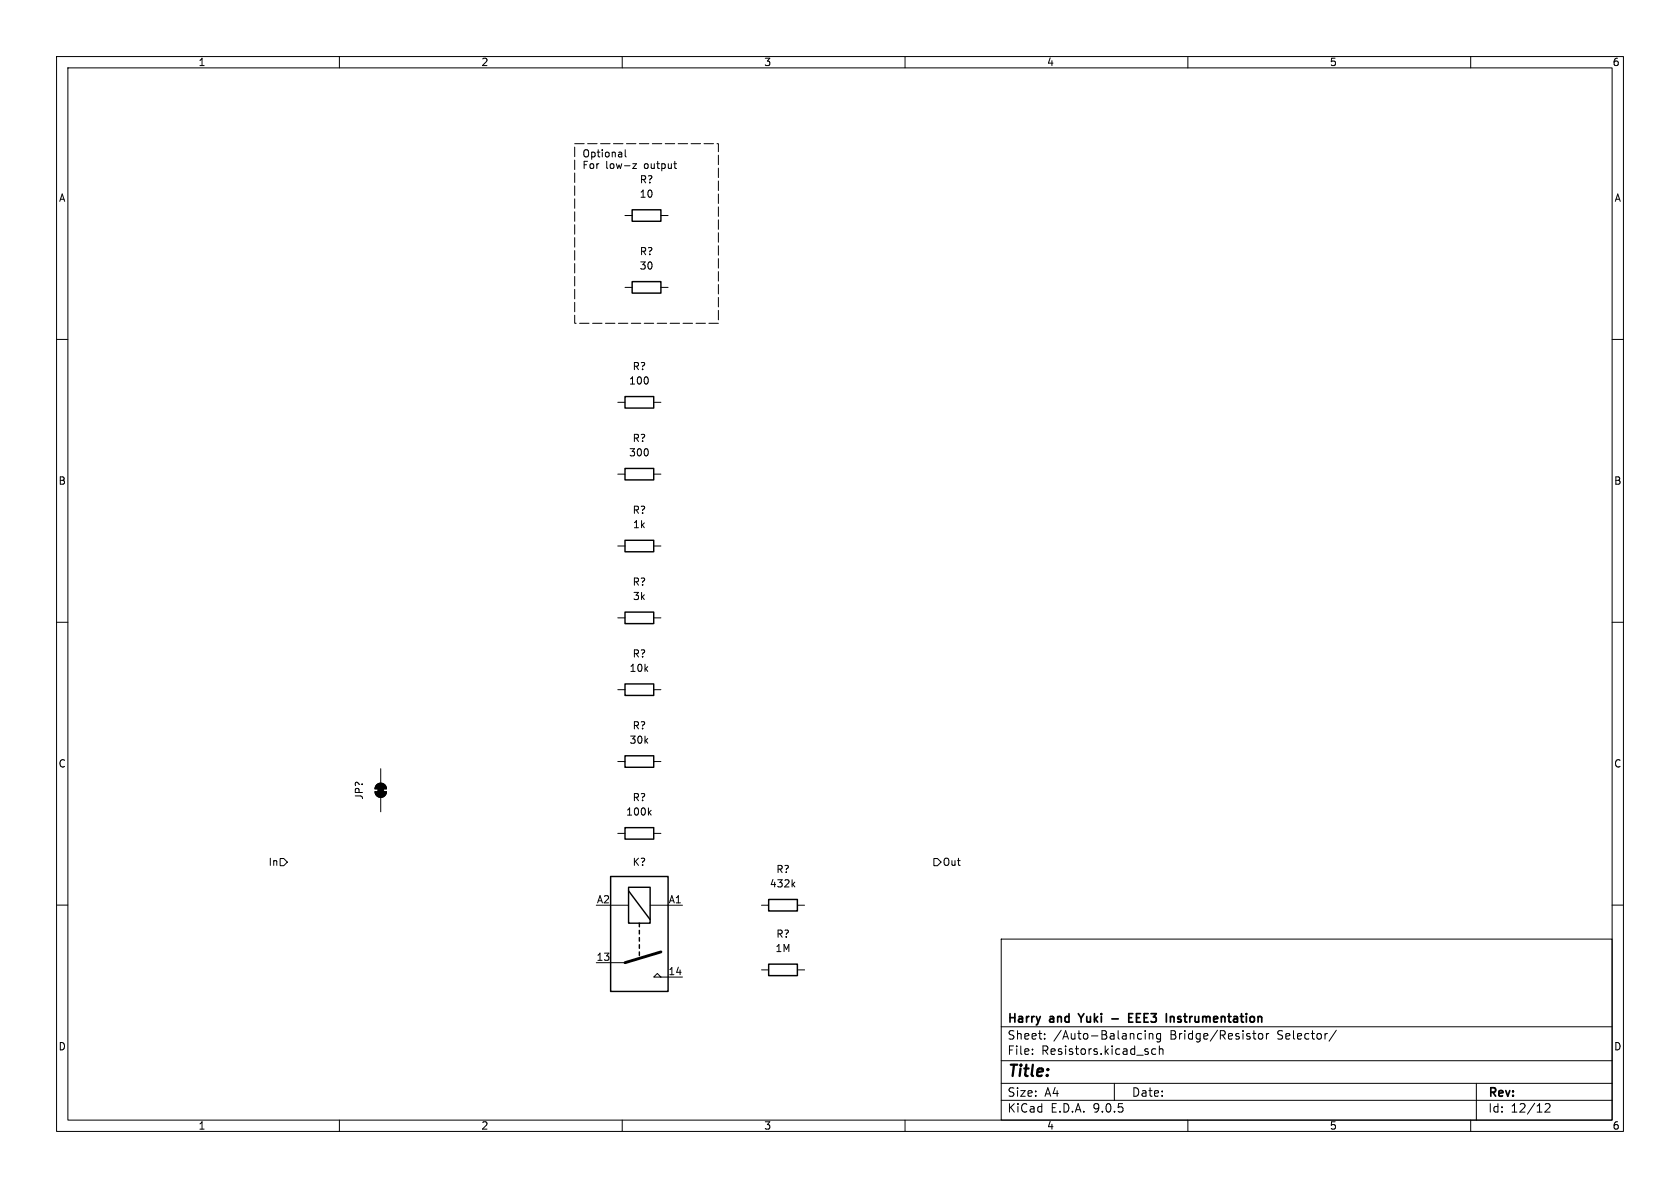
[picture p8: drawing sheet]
<svg xmlns="http://www.w3.org/2000/svg" width="297mm" height="210mm" viewBox="0 0 297 210" stroke-linecap="round" stroke-linejoin="round" font-family="sans-serif">
<g fill="none" stroke="#000" stroke-width=".18">
<path d="M10 10h277v190h-277zM12 12h273v186h-273zM60 10v2M110 10v2M160 10v2M210 10v2M260 10v2M110.5 38.1h1.3M110.5 26.5v1.1l.2 .1M111.9 28.9h.6l-.6 .9h.6M116.8 38.1h1.3M119.1 28.9h.5"/>
<path d="M119.4 29.7l.2 .1M110.5 50.8h1.3M116.8 50.8h1.3M10 60h2M109.2 71.1h1.3M115.6 71.1h1.2M285 60h2M109.2 83.8h1.3M109.2 96.5h1.3M115.6 83.8h1.2M115.6 96.5h1.2M10 110h2"/>
<path d="M109.2 109.2h1.3M115.6 109.2h1.2M285 110h2M66.3 140h2a1.02 1.02 0 0 1-1 1 1.02 1.02 0 0 1-1-1zM66.6 138.7a1.02 1.02 0 0 1 1.1-.2 1.02 1.02 0 0 1 .6 .9h-2zM67.3 135.9v2.5M109.2 134.6h1.3M109.2 121.9h1.3M115.6 134.6h1.2M115.6 121.9h1.2M49.5 151.8h.7l.6 .6-.6 .6h-.7zM67.3 141v2.5"/>
<path d="M109.2 147.3h1.3M114.8 143.6l.3 .5M115.1 143.2l-.5 .5M115.6 147.3h1.2M140.2 156.3l.3 .5M140.5 155.9l-.5 .5M165.1 151.8h.6l.7 .6-.7 .6h-.6zM10 160h2M105.4 170.2h5.1M107.9 160h3.2M114.9 160h5.7M116.8 172.7l-.6-.6-.6 .6h5"/>
<path d="M134.6 160h1.3M134.6 171.5h1.3M141 160h1.2M141 171.5h1.2M177 166h108v32h-108zM285 160h2M60 198v2M110 198v2M160 198v2M177 194.5h108M177 191.5h108M177 187.5h108"/>
<path d="M177 181.5h108M182.5 186.3v.1M182.5 185.5v.1M184.7 183.6v.1M184.7 182.8v.1M197 191.5v3M201.4 182.7l.4 .1M201.8 183.6l-.4 .1M202.5 182.2v.1M202.5 182.7v1M203.2 182.8l.2-.1 .3 .1 .1 .9M203.2 182.7v1"/>
<path d="M204.3 185.5l-.4-.1-.3 .3v.4l.1 .2h.6M205 185.5l.2-.1 .3 .1 .1 .9M205 184.9v1.5M205.2 182.8l-.5-.1-.2 .3v.4l.1 .2h.6M205.2 182.7v1.2l-.3 .3-.4-.1M210 198v2M221.5 182.7h.5M221.9 183.7h.1M222.5 182.8l.2-.1 .5 .1v.6l-.1 .2-.4 .1-.2-.1zM223.9 182.7v1M224.3 182.7l-.3 .1-.1 .2M236.2 182.1l-1.2 2"/>
<path d="M260 198v2M261 191.5v6.5M273.2 195.2l.5-.1 .3 .1v.3l-.9 1.1h.9"/>
</g>
<path d="M190.6 179.2l.5 .8M199.6 179.9h.5M200.3 179.2h-.7v1.5h.7M207.3 179.7l.3 .2v.8M196.6 180.1h1.1" fill="none" stroke="#000" stroke-width=".3"/>
<g fill="none" stroke="#000" stroke-width=".25">
<path d="M111.8 37.1h5v2h-5zM111.8 49.8h5v2h-5zM110.5 70.1h5.1v2h-5.1zM110.5 82.8h5.1v2h-5.1zM110.5 95.5h5.1v2h-5.1zM110.5 108.2h5.1v2h-5.1zM110.5 133.6h5.1v2h-5.1zM110.5 120.9h5.1v2h-5.1zM107.9 154.9h10.2v20.4h-10.2zM110.5 146.3h5.1v2h-5.1zM111.1 156.8h3.8v6.4h-3.8zM111.1 157.5l3.8 5.1"/>
<path d="M135.9 159h5.1v2h-5.1zM113 163.2v.6M113 164.5v.6M113 165.7v.7M113 167v.6M113 168.3v.6M135.9 170.4h5.1v2.1h-5.1z"/>
</g>
<path d="M116.8 168.3l-6.3 1.9" fill="none" stroke="#000" stroke-width=".51"/>
<path d="M66.3 140h2a1.02 1.02 0 0 1-1 1 1.02 1.02 0 0 1-1-1zM66.6 138.7a1.02 1.02 0 0 1 1.1-.2 1.02 1.02 0 0 1 .6 .9h-2zM66.8 139.2h1v1h-1z" fill="#000" stroke="#000" stroke-width=".18"/>
<path d="M101.6 25.4h25.4v31.8h-25.4z" fill="none" stroke="#000" stroke-width=".18" stroke-dasharray="1.7 .6"/>
<text font-size="2.8" x="178" y="190.9">Title:</text>
<g font-size="2.1">
<text x="178" y="184">Sheet:</text>
<text x="178" y="181.2">Harry</text>
<text x="185.7" y="181.2">and</text>
<text x="186.2" y="184">/Auto-Balancing</text>
<text x="191.5" y="181.2">Yuki</text>
<text x="201.4" y="181.2">EEE3</text>
<text x="206.9" y="184">Bridge/Resistor</text>
<text x="208.6" y="181.2">Instrumentation</text>
<text x="226" y="184">Selector/</text>
<text x="178" y="186.7">File:</text>
<text x="184.1" y="186.7">Resistors.kicad_sch</text>
<text x="178" y="196.9">KiCad</text>
<text x="178" y="194.1">Size:</text>
<text x="184.7" y="194.1">A4</text>
<text x="185.7" y="196.9">E.D.A.</text>
<text x="193.3" y="196.9">9.0.5</text>
<text x="200" y="194.1">Date:</text>
<text x="263" y="194.3">Rev:</text>
<text x="263" y="196.9">Id:</text>
<text x="267.1" y="196.9">12/12</text>
</g>
<g font-size="1.8">
<text x="35" y="11.9">1</text>
<text x="85" y="11.9">2</text>
<text x="135" y="11.9">3</text>
<text x="185" y="11.9">4</text>
<text x="235" y="11.9">5</text>
<text x="285" y="11.9">6</text>
<text x="102.9" y="28.1">Optional</text>
<text x="10.3" y="35.9">A</text>
<text x="102.9" y="30.2">For</text>
<text x="107.1" y="30.2">low-z</text>
<text x="113" y="35.2">10</text>
<text x="113" y="32.6">R?</text>
<text x="114" y="30.2">output</text>
<text x="285.3" y="35.9">A</text>
<text x="113" y="47.9">30</text>
<text x="113" y="45.3">R?</text>
<text x="111.7" y="65.6">R?</text>
<text x="111.1" y="68.2">100</text>
<text x="111.1" y="80.9">300</text>
<text x="111.7" y="78.3">R?</text>
<text x="10.3" y="85.9">B</text>
<text x="285.3" y="85.9">B</text>
<text x="111.7" y="91">R?</text>
<text x="111.8" y="93.6">1k</text>
<text x="111.7" y="103.7">R?</text>
<text x="111.8" y="106.3">3k</text>
<text x="111.2" y="119">10k</text>
<text x="111.7" y="116.4">R?</text>
<text x="111.2" y="131.7">30k</text>
<text x="111.7" y="129.1">R?</text>
<text x="10.3" y="135.9">C</text>
<text x="285.3" y="135.9">C</text>
<text x="64.4" y="141.5" transform="rotate(-90 64.4 141.5)">JP?</text>
<text x="111.7" y="141.8">R?</text>
<text x="110.6" y="144.4">100k</text>
<text x="47.4" y="153.3">In</text>
<text x="111.7" y="153.3">K?</text>
<text x="137.1" y="154.5">R?</text>
<text x="166.6" y="153.3">Out</text>
<text x="105.4" y="159.8">A2</text>
<text x="118.1" y="159.8">A1</text>
<text x="136" y="157.1">432k</text>
<text x="137.1" y="166">R?</text>
<text x="105.4" y="169.9">13</text>
<text x="118.1" y="172.5">14</text>
<text x="137" y="168.5">1M</text>
<text x="10.3" y="185.9">D</text>
<text x="285.3" y="185.9">D</text>
<text x="35" y="199.9">1</text>
<text x="85" y="199.9">2</text>
<text x="135" y="199.9">3</text>
<text x="185" y="199.9">4</text>
<text x="235" y="199.9">5</text>
<text x="285" y="199.9">6</text>
</g>
</svg>
